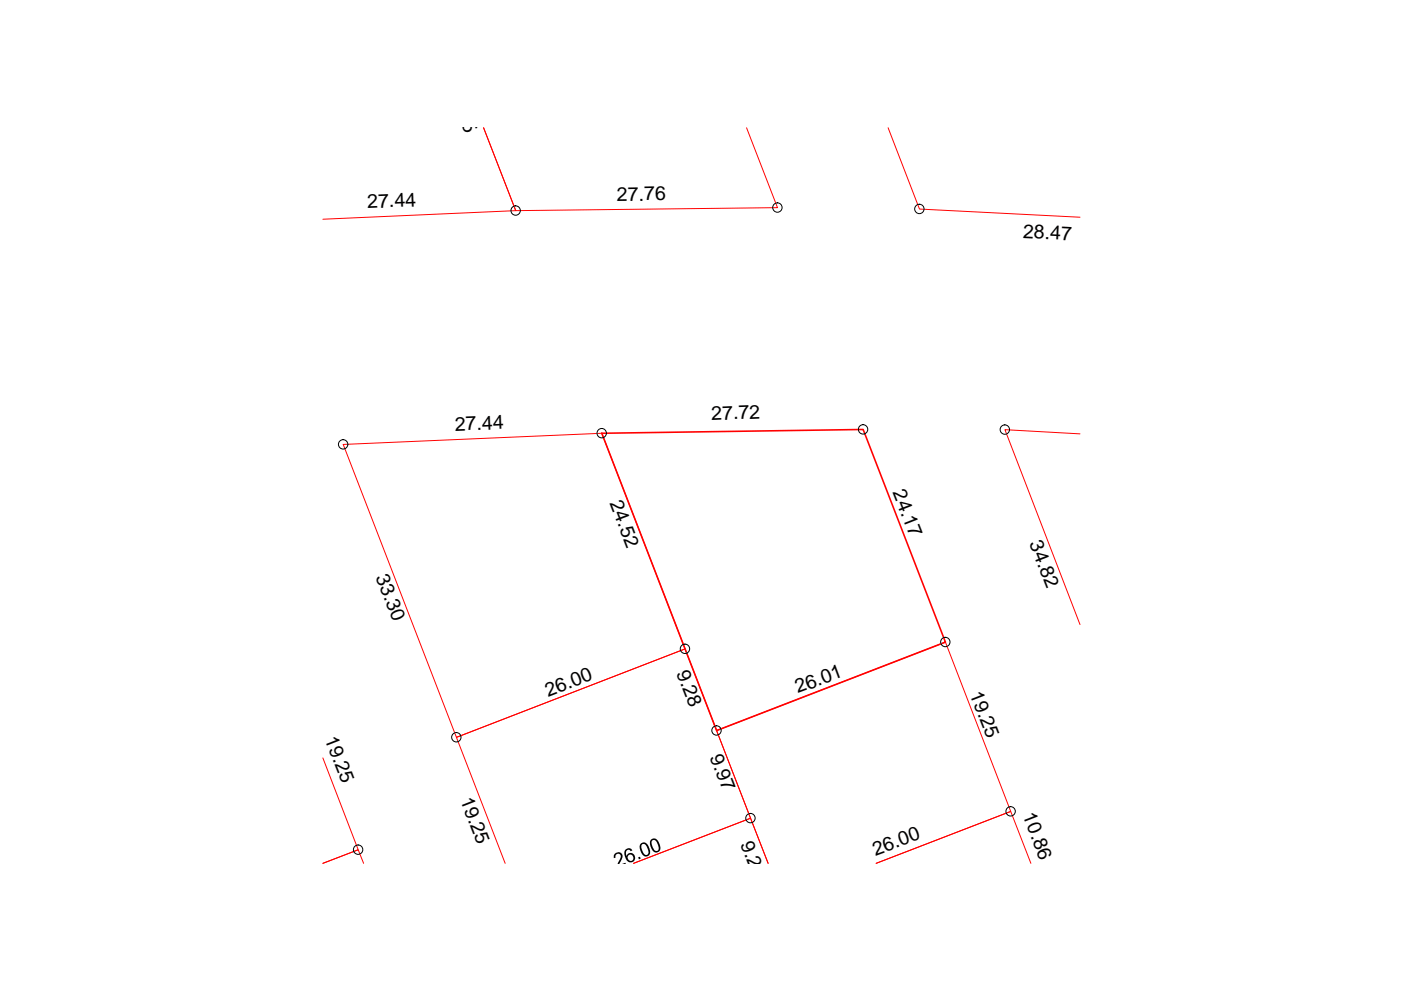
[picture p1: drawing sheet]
<svg xmlns="http://www.w3.org/2000/svg" width="297mm" height="210mm" viewBox="0 0 297 210" stroke-linecap="round" stroke-linejoin="round" font-family="sans-serif">
<path d="M158.3 27.1l6.5 16.9-55.5 .7-6.8-17.6 6.8 17.6-40.8 1.8M188.3 27.1l6.6 17.2 34.1 1.8M72.8 94.2l54.8-2.3 17.6 45.7-48.4 18.7zM229 92l-15.9-.9 15.9 41.3M68.5 160.7l7.4 19.5-7.4 2.8 7.4-2.8 1.2 2.8M107.1 183l-10.3-26.7 48.4-18.7 13.9 35.9-24.8 9.5 24.8-9.5 3.8 9.5-11-28.1 48.5-18.8 13.9 35.9-28.5 11 28.5-11 4.3 11" fill="none" stroke="#f00" stroke-width=".21"/>
<path d="M127.6 91.9l55.4-.8 17.4 45-48.5 18.8z" fill="none" stroke="#f00" stroke-width=".34"/>
<g fill="none" stroke="#000" stroke-width=".21">
<circle cx="109.3" cy="44.6" r=".99"/>
<circle cx="164.8" cy="44" r=".99"/>
<circle cx="194.9" cy="44.3" r=".99"/>
<circle cx="72.7" cy="94.2" r=".99"/>
<circle cx="127.6" cy="91.8" r=".99"/>
<circle cx="183" cy="91" r=".99"/>
<circle cx="213" cy="91.1" r=".99"/>
<circle cx="145.2" cy="137.6" r=".99"/>
<circle cx="200.4" cy="136.1" r=".99"/>
<circle cx="96.8" cy="156.3" r=".99"/>
<circle cx="151.9" cy="154.9" r=".99"/>
<circle cx="159.1" cy="173.5" r=".99"/>
<circle cx="214.3" cy="172" r=".99"/>
<circle cx="75.9" cy="180.1" r=".99"/>
</g>
<g fill="#000">
<path d="M130.3 181.1l.8-.4 .6 .2 .3 .5v.3l-.6 1.4h-.2l1.4-.2 .1 .2h-1.9h.2l.4-.8 .2-.9-.2-.3h-.6l-.3 .3v.4l-.3 .1-.1-.5zM135.3 181.8l.4-.1 .1 .3-.3 .2z"/>
<path d="M138 178.1l.4-.3h.4l.7 .5 .5 1.4-.3 .9-.7 .2-.7-.5-.5-1.3v-.6zM138.2 178.3l-.1 .5 .4 1 .3 .5 .6 .1 .2-.2 .1-.5-.5-1.2-.4-.4z"/>
<path d="M132.5 180.2l.7-.4 .5 .1 .3 .3 .1 .1-.4 .2-.3-.3-.5 .1-.2 .8 .1 .4 .2-.4 .5-.3 .8 .3 .3 .3 .1 .7-.5 .6-.7 .1-.7-.4-.4-1.2zM133.3 181.3l-.2 .4 .1 .5 .4 .3h.5l.2-.3-.2-.8-.3-.2z"/>
<path d="M135.8 178.9l.9-.3 .7 .6 .4 1.1v.6l-.3 .5-.7 .2-.7-.5-.5-1.1v-.5zM136.2 179l-.2 .3v.6l.4 .9 .5 .5a.71 .71 0 0 0 .6-.5 .71 .71 0 0 0-.2-.8l-.5-1z"/>
</g>
<g font-size="4.1">
<text x="95" y="18.8" transform="rotate(69 95 18.8)">24.05</text>
<text x="77.9" y="44.2" transform="rotate(-3 77.9 44.2)">27.44</text>
<text x="130.8" y="42.6" transform="rotate(-1 130.8 42.6)">27.76</text>
<text x="216.8" y="50.4" transform="rotate(3 216.8 50.4)">28.47</text>
<text x="150.9" y="89.1" transform="rotate(-2 150.9 89.1)">27.72</text>
<text x="96.5" y="91.3" transform="rotate(-2 96.5 91.3)">27.44</text>
<text x="129.2" y="106.7" transform="rotate(69 129.2 106.7)">24.52</text>
<text x="189.2" y="104.4" transform="rotate(69 189.2 104.4)">24.17</text>
<text x="218.2" y="115.2" transform="rotate(69 218.2 115.2)">34.82</text>
<text x="79.6" y="122.3" transform="rotate(69 79.6 122.3)">33.30</text>
<text x="143.4" y="142.7" transform="rotate(69 143.4 142.7)">9.28</text>
<text x="116.2" y="147.8" transform="rotate(-21 116.2 147.8)">26.00</text>
<text x="169.2" y="147" transform="rotate(-20 169.2 147)">26.01</text>
<text x="205.6" y="147.1" transform="rotate(69 205.6 147.1)">19.25</text>
<text x="68.8" y="156.7" transform="rotate(69 68.8 156.7)">19.25</text>
<text x="150.5" y="160.4" transform="rotate(69 150.5 160.4)">9.97</text>
<text x="97.5" y="169.6" transform="rotate(69 97.5 169.6)">19.25</text>
<text x="216.8" y="172.8" transform="rotate(69 216.8 172.8)">10.86</text>
<text x="156.9" y="178.9" transform="rotate(69 156.9 178.9)">9.28</text>
<text x="185.6" y="181.4" transform="rotate(-20 185.6 181.4)">26.00</text>
</g>
</svg>
